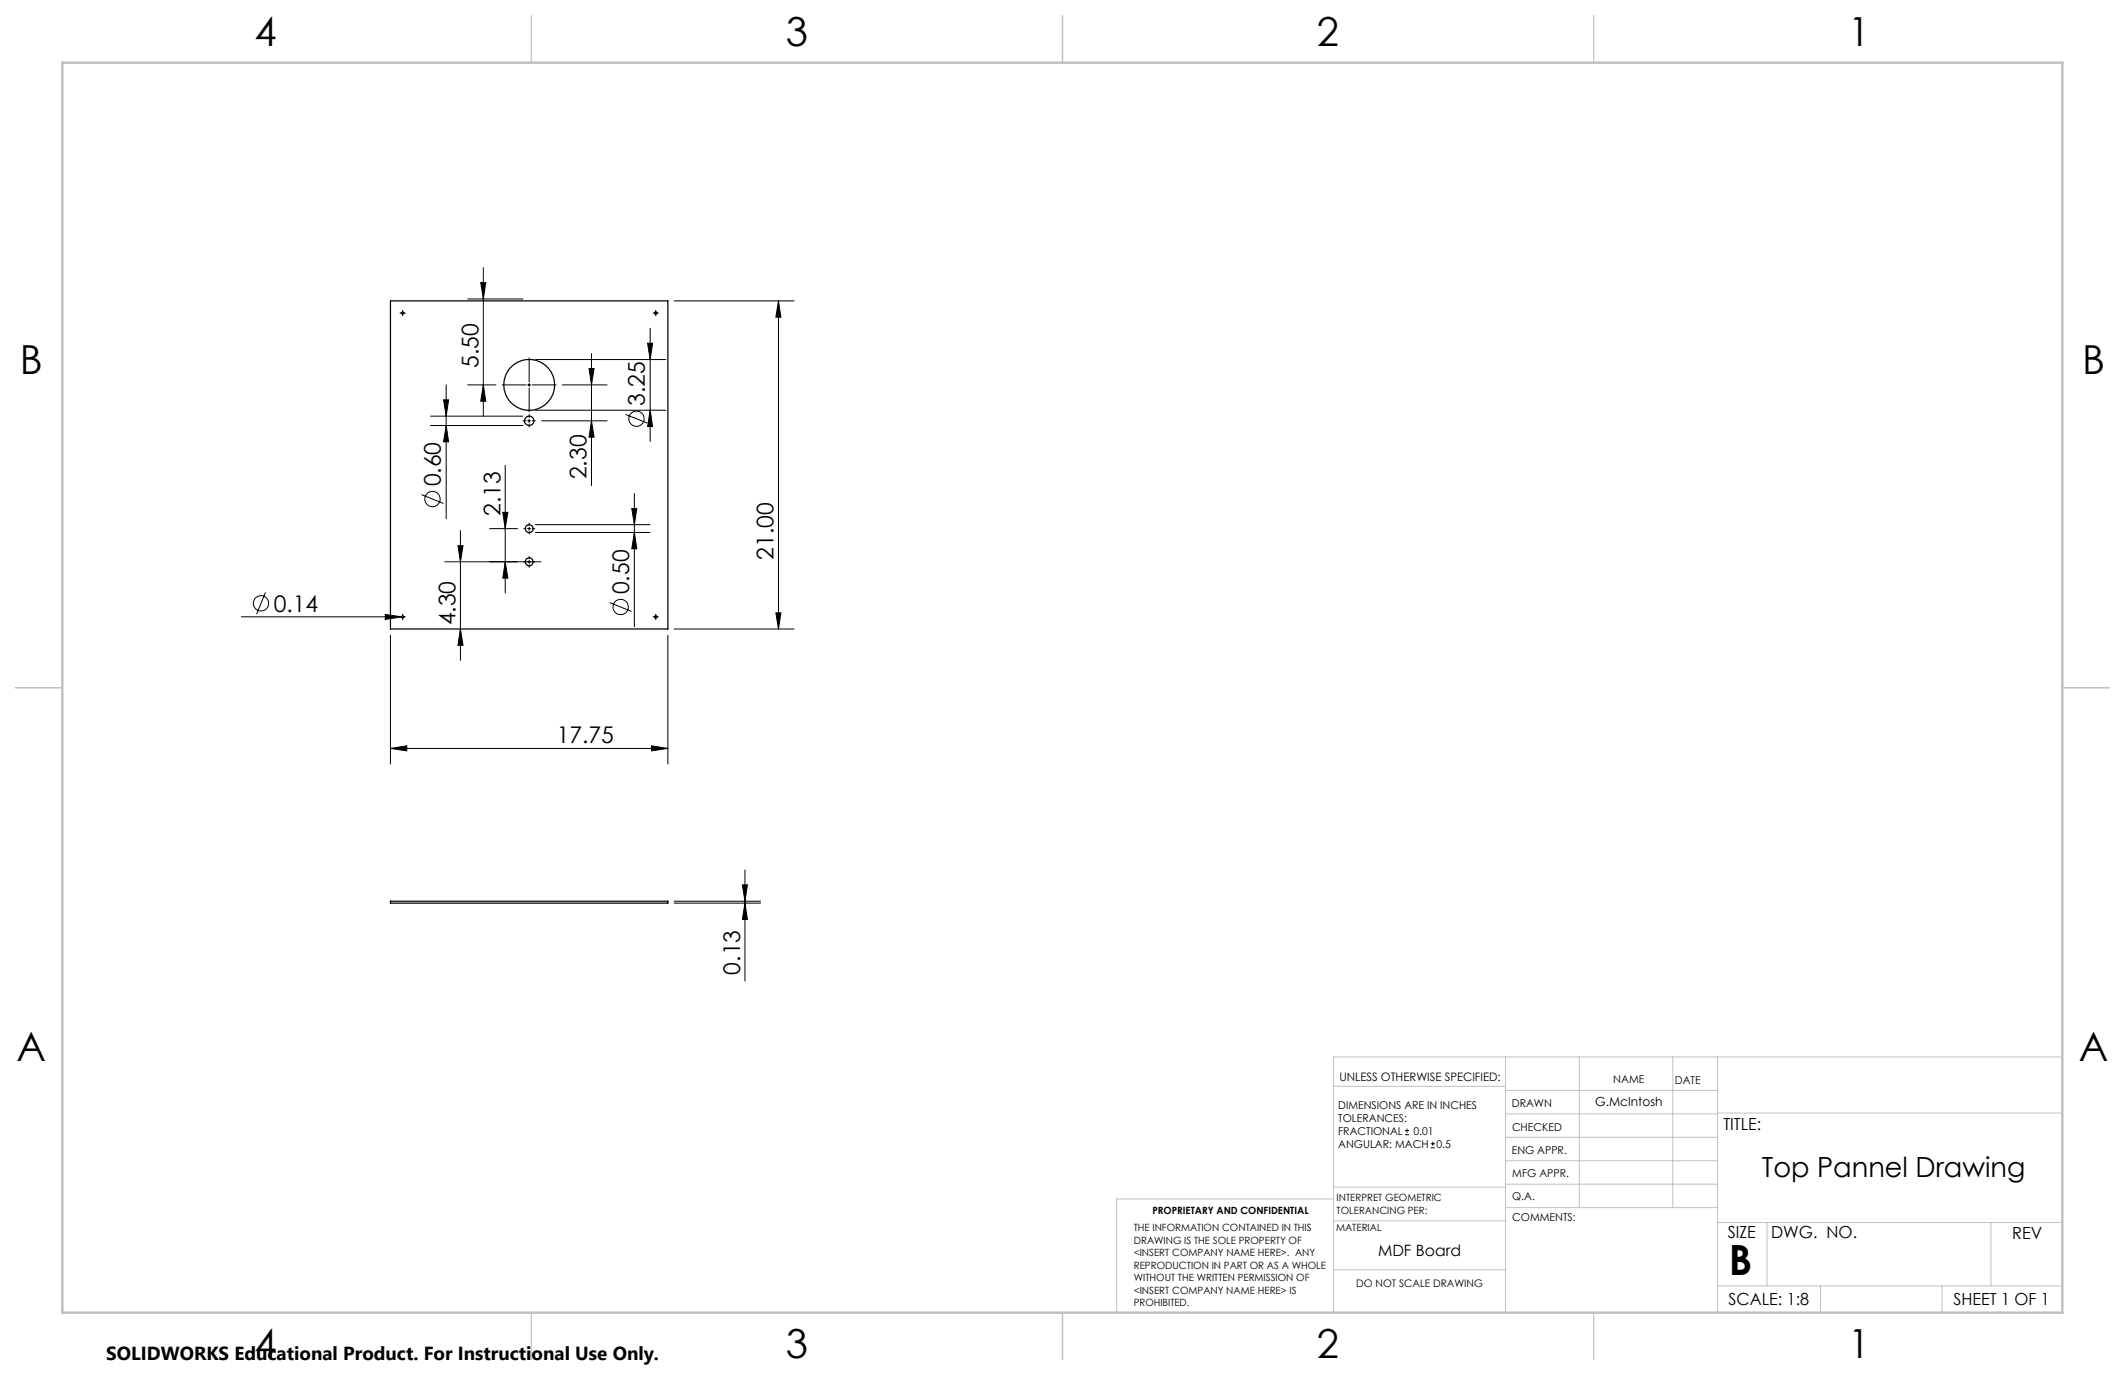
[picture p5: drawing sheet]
<svg xmlns="http://www.w3.org/2000/svg" width="432mm" height="279mm" viewBox="0 0 432 279" stroke-linecap="round" stroke-linejoin="round" font-family="sans-serif">
<g fill="none" stroke="#000" stroke-width=".2">
<path d="M97.7 57.4h1l-.5 3.3zM98.2 54.4v30.2M81.3 63.6h1M81.8 63.1v1M90.7 78.2v27.2M95 78.2h5.8M95 60.7h11.3M98.2 78.2l.5 3.3h-1zM102.1 78.2h4.8M107.2 78.2h.6M107.5 72.7v4.9M107.5 77.9v.6"/>
<path d="M107.5 78.8v4.9M108.2 78.2h4.8M108.8 73.1h26.5M114.3 78.2h9.1M119.7 74.9h1l-.5 3.3zM120.2 71.9v26.8M131.6 69.7h1l-.5 3.4zM132.1 66.7v23M132.7 63.6h1.1M133.2 63.1v1M137 61.1h24.4M158.2 61.1l.5 3.4h-1z"/>
<path d="M158.2 61.1v66.7M87.5 86.5h18.8M87.5 84.6h18.8M90.1 81.2h1.1l-.5 3.4zM90.7 86.5l.5 3.3h-1.1zM102.7 94.5v26M106.3 85.5h.6M107.2 85.5h.6M107.5 84.2v.7M107.5 85.2v.6M107.5 86.1v.7M108.2 85.5h.6"/>
<path d="M108.8 83.4h26.5M110.1 85.5h13.3M120.2 85.5l.5 3.3h-1zM127.1 84.2l4.5 1.8M132.1 83.4l.5 3.3h-1zM85.7 100.5l4.4 1.8M90.4 114.2h19.5M93.1 110.9h1l-.5 3.3zM93.6 107.8v26.4M99.5 107.4h5.7M102.2 104.1h1l-.5 3.3zM102.7 114.2l.5 3.3h-1z"/>
<path d="M106.4 107.4h.5M107.2 107.4h.6M107.5 106.3v.5M107.5 107.1v.6M107.5 108.1v.4M107.5 113.1v.4M107.5 113.8v.7M107.5 114.8v.5M108.2 107.4h.5M108.8 108.2h23.3M108.8 106.6h23.3M128.4 103.3h1l-.5 3.3z"/>
<path d="M128.9 108.2l.5 3.3h-1zM128.9 100.3v27.1M49 125.3h33.3M53.9 120.4l-1.8 4.4M78.3 124.8l3.3 .5-3.3 .6zM79.3 129.1v26.2M81.8 124.8v1.1M93.6 127.8l.5 3.3h-1zM123.9 122.4l4.4 1.8M132.7 125.3h1.1M133.2 124.8v1.1M135.7 129.1v26.2"/>
<path d="M137 127.8h24.4M157.7 124.5h1l-.5 3.3zM79.3 152.1l3.4-.5v1zM79.3 152.1h56.4M132.4 151.6l3.3 .5-3.3 .5zM150.8 179.8h1.1l-.5 3.3zM151.4 176.8v22.6M137 183.5h17.6M137 183.1h17.6M151.4 183.5l.5 3.3h-1.1zM285.5 230.6h.8M285.5 229.7h.8"/>
<path d="M285.9 229.3v.9M290.7 233.2h.8M290.7 232.4h.8M291.1 232v.8"/>
<circle cx="129.3" cy="85.1" r="1.56"/>
<circle cx="87.9" cy="101.4" r="1.56"/>
<circle cx="53" cy="122.6" r="1.56"/>
<circle cx="126.1" cy="123.3" r="1.55"/>
</g>
<g fill="none" stroke="#c0c0c0" stroke-width=".2">
<path d="M305.9 214.8v51.9M320.9 214.8v30.6M339.9 214.8v30.6M349 214.8v51.9M419.1 214.8h-148.1v51.9M271 220.7h34.9M305.9 231.1h43.1M305.9 226.3h43.1M305.9 221.6h43.1M305.9 235.9h43.1M349 226.2h70.1M271 258h34.9"/>
<path d="M271 248.1h35M271 241.2h35M271 243.6h-44.1v23.1M305.9 240.6h43.1M306 245.4h43M349 248.4h70.1M359.1 248.4v12.9M404.6 248.4v12.9M349 261.3h70.1M369.9 261.3v5.4M394.6 261.3v5.4"/>
</g>
<path d="M107.9 3.2v9.5M215.9 3.2v9.5M323.8 3.2v9.5M3.1 139.7h9.6M419.1 139.7h9.5M107.9 266.7v9.6M215.9 266.7v9.6M323.8 266.7v9.6" fill="none" stroke="#c0c0c0" stroke-width=".25"/>
<path d="M12.7 12.7h406.4v254h-406.4z" fill="none" stroke="#c0c0c0" stroke-width=".5"/>
<g fill="#000">
<path d="M78.3 124.8l3.3 .5-3.3 .6z"/>
<path d="M93.1 110.9h1l-.5 3.3zM93.6 127.8l.5 3.3h-1zM97.7 57.4h1l-.5 3.3zM98.2 78.2l.5 3.3h-1zM119.7 74.9h1l-.5 3.3zM120.2 85.5l.5 3.3h-1z"/>
<path d="M102.2 104.1h1l-.5 3.3zM102.7 114.2l.5 3.3h-1z"/>
<path d="M157.7 124.5h1l-.5 3.3zM158.2 61.1l.5 3.4h-1zM128.9 108.2l.5 3.3h-1zM128.4 103.3h1l-.5 3.3zM132.1 83.4l.5 3.3h-1zM131.6 69.7h1l-.5 3.4zM90.7 86.5l.5 3.3h-1.1zM90.1 81.2h1.1l-.5 3.4zM151.4 183.5l.5 3.3h-1.1zM150.8 179.8h1.1l-.5 3.3z"/>
<path d="M79.3 152.1l3.4-.5v1zM132.4 151.6l3.3 .5-3.3 .5z"/>
</g>
<g fill="none" stroke="#000" stroke-width=".25">
<path d="M79.3 61.1h56.4v66.7h-56.4zM79.3 183.1h56.4v.4h-56.4z"/>
<circle cx="81.8" cy="63.6" r=".21"/>
<circle cx="107.5" cy="78.2" r="5.2"/>
<circle cx="133.3" cy="63.6" r=".21"/>
<circle cx="107.5" cy="85.5" r=".95"/>
<circle cx="107.5" cy="114.2" r=".8"/>
<circle cx="107.5" cy="107.4" r=".78"/>
<circle cx="81.8" cy="125.4" r=".22"/>
<circle cx="133.3" cy="125.4" r=".22"/>
</g>
<text font-size="8.5" x="351.3" y="259">B</text>
<g font-size="8.1">
<text x="51.7" y="9.3">4</text>
<text x="159.7" y="9.3">3</text>
<text x="267.6" y="9.3">2</text>
<text x="375.6" y="9.3">1</text>
<text x="4" y="76">B</text>
<text x="423.1" y="76">B</text>
<text x="3.3" y="215.7">A</text>
<text x="422.4" y="215.7">A</text>
<text x="51.7" y="276">4</text>
<text x="159.7" y="276">3</text>
<text x="267.6" y="276">2</text>
<text x="375.6" y="276">1</text>
</g>
<text font-size="5.6" x="358" y="239.1">Top Pannel Drawing</text>
<g font-size="4.7">
<text x="97.2" y="74.8" transform="rotate(-90 97.2 74.8)">5.50</text>
<text x="131.1" y="82.5" transform="rotate(-90 131.1 82.5)">3.25</text>
<text x="89.6" y="98.8" transform="rotate(-90 89.6 98.8)">0.60</text>
<text x="119.2" y="97.4" transform="rotate(-90 119.2 97.4)">2.30</text>
<text x="101.7" y="104.9" transform="rotate(-90 101.7 104.9)">2.13</text>
<text x="157.2" y="113.7" transform="rotate(-90 157.2 113.7)">21.00</text>
<text x="55.6" y="124.3">0.14</text>
<text x="127.8" y="120.8" transform="rotate(-90 127.8 120.8)">0.50</text>
<text x="92.6" y="127.1" transform="rotate(-90 92.6 127.1)">4.30</text>
<text x="113.1" y="151">17.75</text>
<text x="150.4" y="198" transform="rotate(-90 150.4 198)">0.13</text>
</g>
<text font-size="3.8" x="21.6" y="276.3">SOLIDWORKS Educational Product. For Instructional Use Only.</text>
<g font-size="3.4">
<text x="350.2" y="229.5">TITLE:</text>
<text x="351.1" y="251.6">SIZE</text>
<text x="359.9" y="251.6">DWG. NO.</text>
<text x="408.9" y="251.7">REV</text>
<text x="351.2" y="265.2">SCALE: 1:8</text>
<text x="396.9" y="265.2">SHEET 1 OF 1</text>
</g>
<text font-size="3.2" x="280" y="255.3">MDF Board</text>
<text font-size="2.5" x="324.1" y="224.8">G.McIntosh</text>
<text font-size="2.4" x="272.2" y="219.7">UNLESS OTHERWISE SPECIFIED:</text>
<g font-size="2.2">
<text x="327.8" y="220.1">NAME</text>
<text x="340.3" y="220.2">DATE</text>
<text x="271.9" y="225.3">DIMENSIONS ARE IN INCHES</text>
<text x="271.9" y="227.9">TOLERANCES:</text>
<text x="307.2" y="224.9">DRAWN</text>
<text x="271.9" y="230.6">FRACTIONAL</text>
<text x="271.9" y="233.2">ANGULAR: MACH</text>
<text x="287.2" y="230.6">0.01</text>
<text x="291.9" y="233.2">0.5</text>
<text x="307.3" y="229.8">CHECKED</text>
<text x="307.2" y="234.5">ENG APPR.</text>
<text x="307.3" y="239.2">MFG APPR.</text>
<text x="307.3" y="243.9">Q.A.</text>
<text x="307.3" y="248.1">COMMENTS:</text>
</g>
<text font-size="2.1" x="275.6" y="261.5">DO NOT SCALE DRAWING</text>
<g font-size="2">
<text x="271.6" y="244.1">INTERPRET GEOMETRIC</text>
<text x="230.4" y="250.2">THE INFORMATION CONTAINED IN THIS</text>
<text x="234.2" y="246.7">PROPRIETARY AND CONFIDENTIAL</text>
<text x="271.5" y="250.2">MATERIAL</text>
<text x="271.6" y="246.6">TOLERANCING PER:</text>
<text x="230.4" y="252.8">DRAWING IS THE SOLE PROPERTY OF</text>
<text x="230.4" y="255.3">&lt;INSERT COMPANY NAME HERE&gt;. ANY</text>
<text x="230.4" y="257.8">REPRODUCTION IN PART OR AS A WHOLE</text>
<text x="230.4" y="260.3">WITHOUT THE WRITTEN PERMISSION OF</text>
<text x="230.4" y="262.9">&lt;INSERT COMPANY NAME HERE&gt; IS</text>
<text x="230.4" y="265.4">PROHIBITED.</text>
</g>
</svg>
